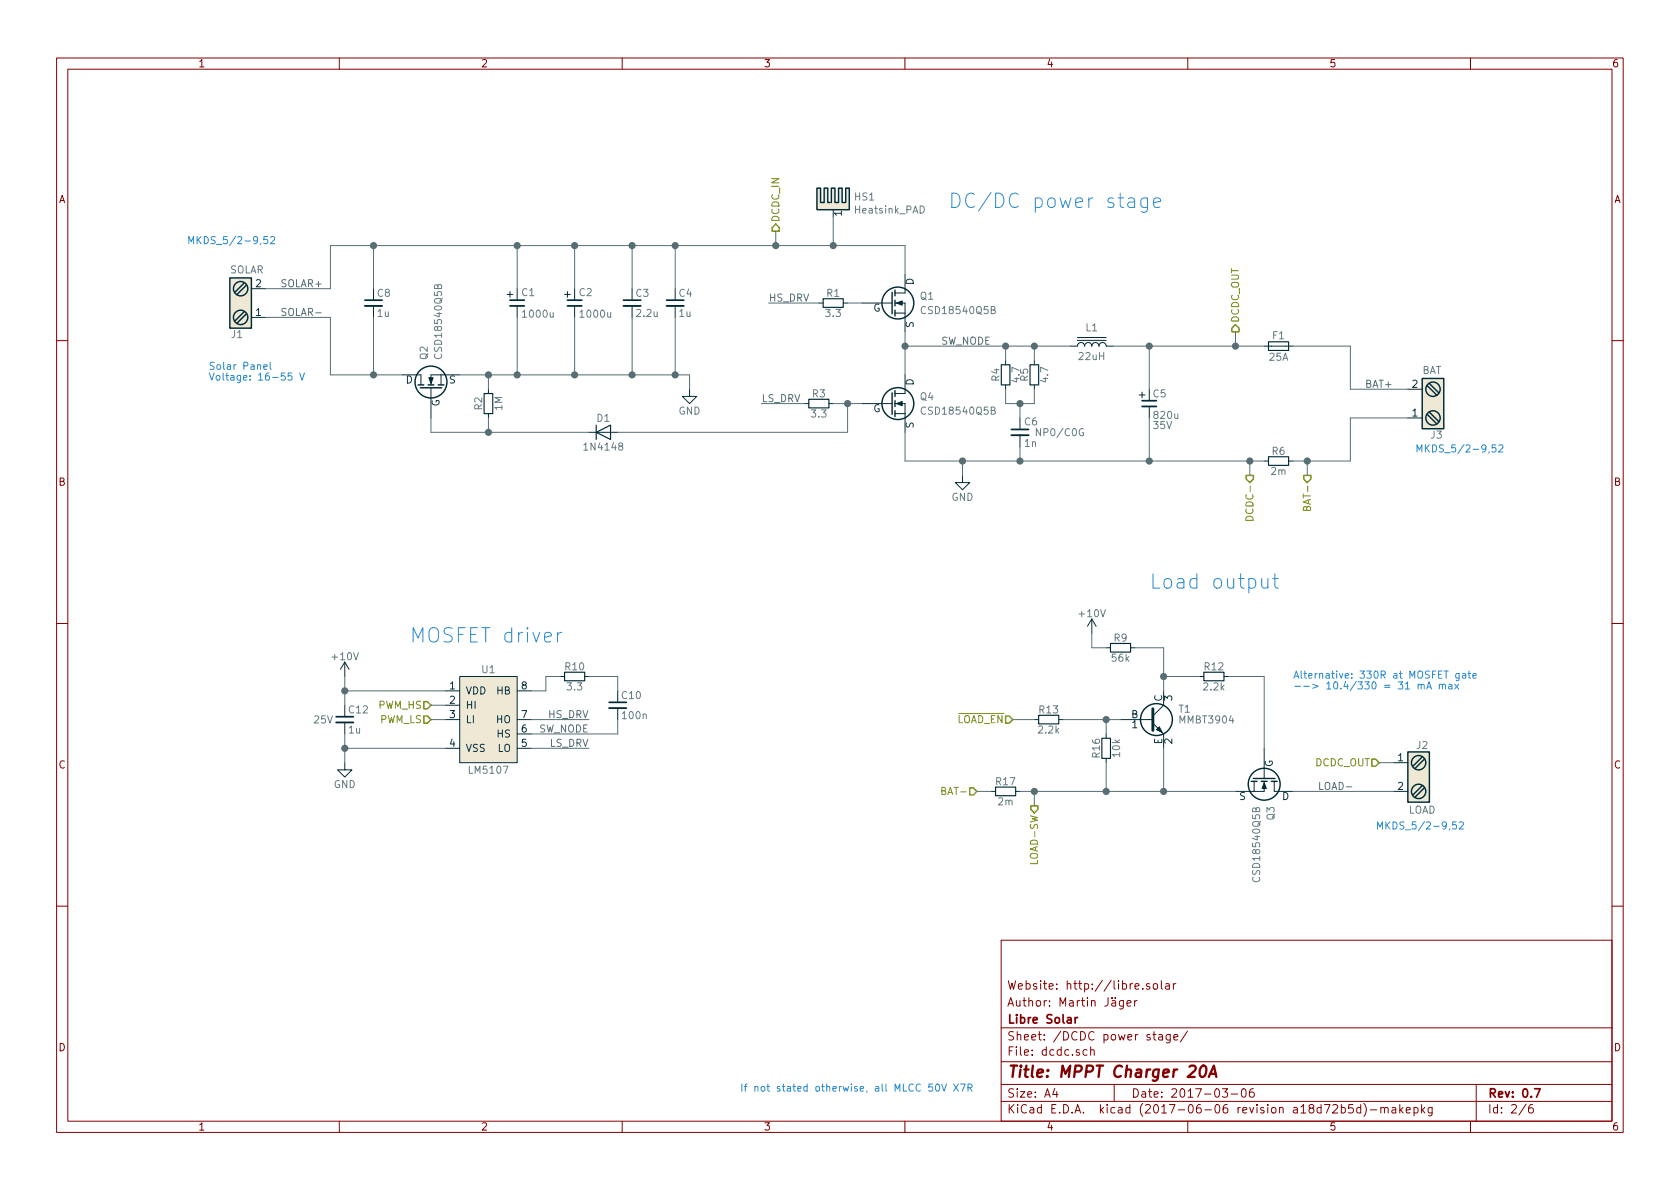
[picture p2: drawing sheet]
EESchema Schematic File Version 2
LIBS:MPPT_charger_20A-rescue
LIBS:LibreSolar
LIBS:IEC-60617
LIBS:power
LIBS:device
LIBS:regul
LIBS:switches
LIBS:conn
LIBS:logo
LIBS:mechanical
LIBS:MPPT_charger_20A-cache
EELAYER 26 0
EELAYER END
$Descr A4 11693 8268
encoding utf-8
Sheet 2 6
Title "MPPT Charger 20A"
Date "2017-03-06"
Rev "0.7"
Comp "Libre Solar"
Comment1 "Author: Martin Jäger"
Comment2 "Website: http://libre.solar"
Comment3 ""
Comment4 ""
$EndDescr
$Comp
L GND #PWR02
U 1 1
P 2400 5300
F 0 "#PWR02" H 2400 5050 50  0001 C CNN
F 1 "GND" H 2400 5150 50  0000 C CNN
F 2 "" H 2400 5300 50  0000 C CNN
F 3 "" H 2400 5300 50  0000 C CNN
	1    2400 5300
	1    0    0    -1  
$EndComp
$Comp
L GND #PWR03
U 1 1
P 6700 3300
F 0 "#PWR03" H 6700 3050 50  0001 C CNN
F 1 "GND" H 6700 3150 50  0000 C CNN
F 2 "" H 6700 3300 50  0000 C CNN
F 3 "" H 6700 3300 50  0000 C CNN
	1    6700 3300
	1    0    0    -1  
$EndComp
$Comp
L C C10
U 1 1
P 4300 4900
F 0 "C10" H 4320 4970 50  0000 L CNN
F 1 "100n" H 4320 4830 50  0000 L CNN
F 2 "LibreSolar:C_0603_1608" H 4300 4900 50  0001 C CNN
F 3 "" H 4300 4900 50  0000 C CNN
F 4 "Murata" H -900 1000 50  0001 C CNN "Manufacturer"
F 5 "GRM188R71H104KA93D" H -900 1000 50  0001 C CNN "PartNumber"
F 6 "" H -900 1000 50  0001 C CNN "SPR"
F 7 "" H -900 1000 50  0001 C CNN "SPN"
F 8 "" H -900 1000 50  0001 C CNN "SPURL"
	1    4300 4900
	1    0    0    -1  
$EndComp
$Comp
L GND #PWR04
U 1 1
P 4800 2700
F 0 "#PWR04" H 4800 2450 50  0001 C CNN
F 1 "GND" H 4800 2550 50  0000 C CNN
F 2 "" H 4800 2700 50  0000 C CNN
F 3 "" H 4800 2700 50  0000 C CNN
	1    4800 2700
	1    0    0    -1  
$EndComp
$Comp
L R R3
U 1 1
P 5700 2800
F 0 "R3" V 5630 2800 50  0000 C CNN
F 1 "3.3" V 5770 2800 50  0000 C CNN
F 2 "LibreSolar:R_0805_2012" H 5700 2800 50  0001 C CNN
F 3 "" H 5700 2800 50  0000 C CNN
F 4 "Yageo" H 150 300 50  0001 C CNN "Manufacturer"
F 5 "RC0805FR-073R3L" H 150 300 50  0001 C CNN "PartNumber"
	1    5700 2800
	0    1    1    0   
$EndComp
$Comp
L R R1
U 1 1
P 5800 2100
F 0 "R1" V 5730 2100 50  0000 C CNN
F 1 "3.3" V 5870 2100 50  0000 C CNN
F 2 "LibreSolar:R_0805_2012" H 5800 2100 50  0001 C CNN
F 3 "" H 5800 2100 50  0000 C CNN
F 4 "Yageo" H 200 300 50  0001 C CNN "Manufacturer"
F 5 "RC0805FR-073R3L" H 200 300 50  0001 C CNN "PartNumber"
	1    5800 2100
	0    1    1    0   
$EndComp
$Comp
L R R10
U 1 1
P 4000 4700
F 0 "R10" V 3930 4700 50  0000 C CNN
F 1 "3.3" V 4070 4700 50  0000 C CNN
F 2 "LibreSolar:R_0805_2012" H 4000 4700 50  0001 C CNN
F 3 "" H 4000 4700 50  0000 C CNN
F 4 "Yageo" H -925 1000 50  0001 C CNN "Manufacturer"
F 5 "RC0805FR-073R3L" H -925 1000 50  0001 C CNN "PartNumber"
F 6 "" H -925 1000 50  0001 C CNN "SPR"
F 7 "" H -925 1000 50  0001 C CNN "SPN"
F 8 "" H -925 1000 50  0001 C CNN "SPURL"
	1    4000 4700
	0    1    1    0   
$EndComp
$Comp
L R R9
U 1 1
P 7800 4500
F 0 "R9" V 7730 4500 50  0000 C CNN
F 1 "56k" V 7870 4500 50  0000 C CNN
F 2 "LibreSolar:R_0603_1608" H 7800 4500 50  0001 C CNN
F 3 "" H 7800 4500 50  0000 C CNN
F 4 "Yageo" H 5250 -450 50  0001 C CNN "Manufacturer"
F 5 "RC0603FR-0756KL" H 5250 -450 50  0001 C CNN "PartNumber"
	1    7800 4500
	0    1    1    0   
$EndComp
$Comp
L R R12
U 1 1
P 8450 4700
F 0 "R12" V 8380 4700 50  0000 C CNN
F 1 "2.2k" V 8520 4700 50  0000 C CNN
F 2 "LibreSolar:R_0603_1608" H 8450 4700 50  0001 C CNN
F 3 "" H 8450 4700 50  0000 C CNN
F 4 "Yageo" H 5300 -400 50  0001 C CNN "Manufacturer"
F 5 "RC0603FR-072K2L" H 5300 -400 50  0001 C CNN "PartNumber"
F 6 "" H 5300 -400 50  0001 C CNN "SPR"
F 7 "" H 5300 -400 50  0001 C CNN "SPN"
F 8 "" H 5300 -400 50  0001 C CNN "SPURL"
	1    8450 4700
	0    1    1    0   
$EndComp
$Comp
L R R13
U 1 1
P 7300 5000
F 0 "R13" V 7230 5000 50  0000 C CNN
F 1 "2.2k" V 7370 5000 50  0000 C CNN
F 2 "LibreSolar:R_0603_1608" H 7300 5000 50  0001 C CNN
F 3 "" H 7300 5000 50  0000 C CNN
F 4 "Yageo" H 5275 -400 50  0001 C CNN "Manufacturer"
F 5 "RC0603FR-072K2L" H 5275 -400 50  0001 C CNN "PartNumber"
F 6 "" H 5275 -400 50  0001 C CNN "SPR"
F 7 "" H 5275 -400 50  0001 C CNN "SPN"
F 8 "" H 5275 -400 50  0001 C CNN "SPURL"
	1    7300 5000
	0    1    1    0   
$EndComp
$Comp
L R R17
U 1 1
P 7000 5500
F 0 "R17" V 6930 5500 50  0000 C CNN
F 1 "2m" V 7070 5500 50  0000 C CNN
F 2 "LibreSolar:R_Bourns_CRE2512" H 7000 5500 50  0001 C CNN
F 3 "" H 7000 5500 50  0000 C CNN
F 4 "Bourns" H 5250 -400 50  0001 C CNN "Manufacturer"
F 5 "CRE2512-FZ-R002E-3" H 5250 -400 50  0001 C CNN "PartNumber"
F 6 "Mouser" H 5250 -400 50  0001 C CNN "SPR"
F 7 "" H 5250 -400 50  0001 C CNN "SPN"
F 8 "" H 5250 -400 50  0001 C CNN "SPURL"
	1    7000 5500
	0    -1   1    0   
$EndComp
$Comp
L R R16
U 1 1
P 7700 5200
F 0 "R16" V 7630 5200 50  0000 C CNN
F 1 "10k" V 7770 5200 50  0000 C CNN
F 2 "LibreSolar:R_0603_1608" H 7700 5200 50  0001 C CNN
F 3 "" H 7700 5200 50  0000 C CNN
F 4 "Yageo" H 5250 -450 50  0001 C CNN "Manufacturer"
F 5 "RC0603FR-07150KL" H 5250 -450 50  0001 C CNN "PartNumber"
F 6 "" H 5250 -450 50  0001 C CNN "SPR"
F 7 "" H 5250 -450 50  0001 C CNN "SPN"
F 8 "" H 5250 -450 50  0001 C CNN "SPURL"
	1    7700 5200
	1    0    0    1   
$EndComp
$Comp
L R R6
U 1 1
P 8900 3200
F 0 "R6" V 8830 3200 50  0000 C CNN
F 1 "2m" V 8970 3200 50  0000 C CNN
F 2 "LibreSolar:R_Bourns_CRE2512" H 8900 3200 50  0001 C CNN
F 3 "" H 8900 3200 50  0000 C CNN
F 4 "Bourns" H 400 150 50  0001 C CNN "Manufacturer"
F 5 "CRE2512-FZ-R002E-3" H 400 150 50  0001 C CNN "PartNumber"
F 6 "Mouser" H 400 150 50  0001 C CNN "SPR"
F 7 "" H 400 150 50  0001 C CNN "SPN"
F 8 "" H 400 150 50  0001 C CNN "SPURL"
	1    8900 3200
	0    -1   1    0   
$EndComp
$Comp
L C C8
U 1 1
P 2600 2100
F 0 "C8" H 2620 2170 50  0000 L CNN
F 1 "1u" H 2620 2030 50  0000 L CNN
F 2 "LibreSolar:C_0805_2012" H 2600 2100 50  0001 C CNN
F 3 "" H 2600 2100 50  0000 C CNN
F 4 "Murata" H 500 350 50  0001 C CNN "Manufacturer"
F 5 "GRJ21BC72A105KE11L" H 500 350 50  0001 C CNN "PartNumber"
F 6 "100V, X7S" H 500 350 50  0001 C CNN "Comment"
	1    2600 2100
	1    0    0    -1  
$EndComp
$Comp
L C C4
U 1 1
P 4700 2100
F 0 "C4" H 4720 2170 50  0000 L CNN
F 1 "1u" H 4720 2030 50  0000 L CNN
F 2 "LibreSolar:C_0805_2012" H 4700 2100 50  0001 C CNN
F 3 "" H 4700 2100 50  0000 C CNN
F 4 "Murata" H 100 300 50  0001 C CNN "Manufacturer"
F 5 "GRJ21BC72A105KE11L" H 100 300 50  0001 C CNN "PartNumber"
F 6 "100V, X7S" H 100 300 50  0001 C CNN "Comment"
	1    4700 2100
	1    0    0    -1  
$EndComp
$Comp
L C C6
U 1 1
P 7100 3000
F 0 "C6" H 7125 3075 50  0000 L CNN
F 1 "1n" H 7125 2925 50  0000 L CNN
F 2 "LibreSolar:C_0603_1608" H 7100 2800 50  0001 C CNN
F 3 "" H 7125 3075 50  0000 C CNN
F 4 "NP0/C0G" H 7200 3000 50  0000 L CNN "Remarks"
F 5 "Murata" H 200 200 50  0001 C CNN "Manufacturer"
F 6 "GRM1885C2A102JA01D" H 200 200 50  0001 C CNN "PartNumber"
	1    7100 3000
	1    0    0    -1  
$EndComp
$Comp
L R R4
U 1 1
P 7000 2600
F 0 "R4" V 6930 2600 50  0000 C CNN
F 1 "4.7" V 7070 2600 50  0000 C CNN
F 2 "LibreSolar:R_1206_3216" H 7000 2600 50  0001 C CNN
F 3 "" H 7000 2600 50  0000 C CNN
F 4 "Yageo" H 200 300 50  0001 C CNN "Manufacturer"
F 5 "RC1206FR-074R7L" H 200 300 50  0001 C CNN "PartNumber"
F 6 "" H 200 300 50  0001 C CNN "SPR"
F 7 "" H 200 300 50  0001 C CNN "SPN"
F 8 "" H 200 300 50  0001 C CNN "SPURL"
	1    7000 2600
	1    0    0    1   
$EndComp
$Comp
L R R5
U 1 1
P 7200 2600
F 0 "R5" V 7130 2600 50  0000 C CNN
F 1 "4.7" V 7270 2600 50  0000 C CNN
F 2 "LibreSolar:R_1206_3216" H 7200 2600 50  0001 C CNN
F 3 "" H 7200 2600 50  0000 C CNN
F 4 "Yageo" H 200 300 50  0001 C CNN "Manufacturer"
F 5 "RC1206FR-074R7L" H 200 300 50  0001 C CNN "PartNumber"
F 6 "" H 200 300 50  0001 C CNN "SPR"
F 7 "" H 200 300 50  0001 C CNN "SPN"
F 8 "" H 200 300 50  0001 C CNN "SPURL"
	1    7200 2600
	1    0    0    1   
$EndComp
$Comp
L L_Core_Iron L1
U 1 1
P 7600 2400
F 0 "L1" V 7725 2400 50  0000 C CNN
F 1 "22uH" V 7525 2400 50  0000 C CNN
F 2 "LibreSolar:L-FERYSTER-DTMSS-27" V 7800 2400 50  0001 C CNN
F 3 "" H 7600 2400 50  0001 C CNN
F 4 "Feryster" H 200 350 50  0001 C CNN "Manufacturer"
F 5 "DTMSS-27/0,033/20-H" H 200 350 50  0001 C CNN "PartNumber"
F 6 "Feryster" H 200 350 50  0001 C CNN "SPR"
F 7 "" H 200 350 50  0001 C CNN "SPN"
F 8 "" H 200 350 50  0001 C CNN "SPURL"
	1    7600 2400
	0    -1   -1   0   
$EndComp
$Comp
L MMBT3904 T1
U 1 1
P 8000 5000
F 0 "T1" H 8200 5075 50  0000 L CNN
F 1 "MMBT3904" H 8200 5000 50  0000 L CNN
F 2 "LibreSolar:SOT-23" H 8200 4925 50  0001 L CIN
F 3 "" H 8000 5000 50  0001 L CNN
F 4 "Diodes Inc." H 5250 -400 50  0001 C CNN "Manufacturer"
F 5 "MMBT3904-7-F" H 5250 -400 50  0001 C CNN "PartNumber"
	1    8000 5000
	1    0    0    -1  
$EndComp
$Comp
L C C12
U 1 1
P 2400 5000
F 0 "C12" H 2420 5070 50  0000 L CNN
F 1 "1u" H 2420 4930 50  0000 L CNN
F 2 "LibreSolar:C_0603_1608" H 2400 5000 50  0001 C CNN
F 3 "" H 2400 5000 50  0000 C CNN
F 4 "Murata" H -800 950 50  0001 C CNN "Manufacturer"
F 5 "GRM188R61E105KA12D" H -800 950 50  0001 C CNN "PartNumber"
F 6 "25V" H 2250 5000 50  0000 C CNN "Remarks"
	1    2400 5000
	1    0    0    -1  
$EndComp
$Comp
L Screw_Terminal_1x02 J3
U 1 1
P 10000 2800
F 0 "J3" H 10000 3050 50  0000 C TNN
F 1 "BAT" H 10100 2600 50  0000 R TNN
F 2 "LibreSolar:Phoenix_Contact_MKDS_5-2-952" H 10000 2575 50  0001 C CNN
F 3 "" H 9975 2800 50  0001 C CNN
F 4 "Phoenix Contact" H 0   0   60  0001 C CNN "Manufacturer"
F 5 "1868076" H 0   0   60  0001 C CNN "PartNumber"
	1    10000 2800
	-1   0    0    1   
$EndComp
$Comp
L Screw_Terminal_1x02 J1
U 1 1
P 1650 2100
F 0 "J1" H 1650 2350 50  0000 C TNN
F 1 "SOLAR" H 1600 1900 50  0000 L TNN
F 2 "LibreSolar:Phoenix_Contact_MKDS_5-2-952" H 1650 1875 50  0001 C CNN
F 3 "" H 1625 2100 50  0001 C CNN
F 4 "Phoenix Contact" H 1650 2100 60  0001 C CNN "Manufacturer"
F 5 "1868076" H 1650 2100 60  0001 C CNN "PartNumber"
	1    1650 2100
	1    0    0    1   
$EndComp
$Comp
L Screw_Terminal_1x02 J2
U 1 1
P 9900 5400
F 0 "J2" H 9900 5650 50  0000 C TNN
F 1 "LOAD" H 9900 5200 50  0000 C TNN
F 2 "LibreSolar:Phoenix_Contact_MKDS_5-2-952" H 9900 5175 50  0001 C CNN
F 3 "" H 9875 5400 50  0001 C CNN
F 4 "Phoenix Contact" H 0   0   60  0001 C CNN "Manufacturer"
F 5 "1868076" H 0   0   60  0001 C CNN "PartNumber"
	1    9900 5400
	-1   0    0    -1  
$EndComp
$Comp
L CP C2
U 1 1
P 4000 2100
F 0 "C2" H 4025 2175 50  0000 L CNN
F 1 "1000u" H 4025 2025 50  0000 L CNN
F 2 "Capacitors_THT:CP_Radial_D16.0mm_P7.50mm" H 4025 1875 50  0001 L CNN
F 3 "" H 4025 2175 50  0000 C CNN
F 4 "United Chemi-Con" H 600 300 50  0001 C CNN "Manufacturer"
F 5 "EKYB630ELL102ML25S" H 600 300 50  0001 C CNN "PartNumber"
F 6 "63V, 2.74A, 16x25" H 4025 1925 50  0001 L CNN "Comment"
	1    4000 2100
	1    0    0    -1  
$EndComp
$Comp
L CP C5
U 1 1
P 8000 2800
F 0 "C5" H 8020 2870 50  0000 L CNN
F 1 "820u" H 8020 2720 50  0000 L CNN
F 2 "Capacitors_THT:CP_Radial_D10.0mm_P5.00mm" H 8000 2800 50  0001 C CNN
F 3 "" H 8000 2800 50  0000 C CNN
F 4 "Panasonic" H 4200 1000 50  0001 C CNN "Manufacturer"
F 5 "EEU-FR1V821L" H 4200 1000 50  0001 C CNN "PartNumber"
F 6 "35V, 2.47A" H 8000 2800 60  0001 C CNN "Comment"
F 7 "35V" H 8020 2650 50  0000 L CNN "Voltage"
	1    8000 2800
	1    0    0    -1  
$EndComp
$Comp
L C C3
U 1 1
P 4400 2100
F 0 "C3" H 4420 2170 50  0000 L CNN
F 1 "2.2u" H 4420 2030 50  0000 L CNN
F 2 "LibreSolar:C_1210_3225" H 4400 2100 50  0001 C CNN
F 3 "" H 4400 2100 50  0000 C CNN
F 4 "Murata" H 200 300 50  0001 C CNN "Manufacturer"
F 5 "GRM31CR72A225KA73L" H 200 300 50  0001 C CNN "PartNumber"
F 6 "100V, X7R" H 4400 2100 60  0001 C CNN "Comment"
F 7 "TY HMK325B7225KN-T" H 0   0   60  0001 C CNN "Alternative"
	1    4400 2100
	1    0    0    -1  
$EndComp
$Comp
L D D1
U 1 1
P 4200 3000
F 0 "D1" H 4200 3100 50  0000 C CNN
F 1 "1N4148" H 4200 2900 50  0000 C CNN
F 2 "LibreSolar:D_SOD-123" V 4200 3000 50  0001 C CNN
F 3 "" V 4200 3000 50  0000 C CNN
F 4 "Diodes Inc." H 150 200 50  0001 C CNN "Manufacturer"
F 5 "1N4148W-7-F" H 150 200 50  0001 C CNN "PartNumber"
F 6 "" H 150 200 50  0001 C CNN "SPR"
	1    4200 3000
	1    0    0    -1  
$EndComp
$Comp
L Fuse F1
U 1 1
P 8900 2400
AR Path="/58AA3600" Ref="F1"  Part="1" 
AR Path="/58A68DC9/58AA3600" Ref="F1"  Part="1" 
F 0 "F1" H 8900 2475 50  0000 C CNN
F 1 "25A" H 8900 2325 50  0000 C CNN
F 2 "LibreSolar:KEYSTONE-FUSE-3557-2" H 8900 2400 50  0001 C CNN
F 3 "" H 8900 2400 50  0000 C CNN
F 4 "Keystone" H -100 350 50  0001 C CNN "Manufacturer"
F 5 "3557-2" H -100 350 50  0001 C CNN "PartNumber"
	1    8900 2400
	1    0    0    -1  
$EndComp
$Comp
L +10V #PWR05
U 1 1
P 7600 4400
F 0 "#PWR05" H 7600 4250 50  0001 C CNN
F 1 "+10V" H 7600 4540 50  0000 C CNN
F 2 "" H 7600 4400 50  0000 C CNN
F 3 "" H 7600 4400 50  0000 C CNN
	1    7600 4400
	1    0    0    -1  
$EndComp
$Comp
L +10V #PWR06
U 1 1
P 2400 4700
F 0 "#PWR06" H 2400 4550 50  0001 C CNN
F 1 "+10V" H 2400 4840 50  0000 C CNN
F 2 "" H 2400 4700 50  0000 C CNN
F 3 "" H 2400 4700 50  0000 C CNN
	1    2400 4700
	1    0    0    -1  
$EndComp
$Comp
L R R2
U 1 1
P 3400 2800
F 0 "R2" V 3330 2800 50  0000 C CNN
F 1 "1M" V 3470 2800 50  0000 C CNN
F 2 "LibreSolar:R_0603_1608" H 3400 2800 50  0001 C CNN
F 3 "" H 3400 2800 50  0000 C CNN
F 4 "Yageo" H 200 250 50  0001 C CNN "Manufacturer"
F 5 "RC0603FR-071ML" H 200 250 50  0001 C CNN "PartNumber"
F 6 "" H 200 250 50  0001 C CNN "SPR"
F 7 "" H 200 250 50  0001 C CNN "SPN"
F 8 "" H 200 250 50  0001 C CNN "SPURL"
	1    3400 2800
	1    0    0    -1  
$EndComp
$Comp
L LM5107 U1
U 1 1
P 3400 5000
F 0 "U1" H 3400 5350 50  0000 C CNN
F 1 "LM5107" H 3400 4650 50  0000 C CNN
F 2 "Housings_SOIC:SOIC-8_3.9x4.9mm_Pitch1.27mm" H 3450 5000 60  0001 C CNN
F 3 "" H 3450 5000 60  0001 C CNN
F 4 "Texas Instruments" H -800 950 50  0001 C CNN "Manufacturer"
F 5 "LM5107MA" H -800 950 50  0001 C CNN "PartNumber"
	1    3400 5000
	1    0    0    -1  
$EndComp
$Comp
L Q_NMOS Q1
U 1 1
P 6200 2100
F 0 "Q1" H 6400 2150 50  0000 L CNN
F 1 "CSD18540Q5B" H 6400 2050 50  0000 L CNN
F 2 "LibreSolar:5X6_MOSFET" H 6400 2200 50  0001 C CNN
F 3 "" H 6200 2100 50  0001 C CNN
F 4 "Texas Instruments" H 200 300 50  0001 C CNN "Manufacturer"
F 5 "CSD18540Q5BT" H 200 300 50  0001 C CNN "PartNumber"
F 6 "" H 200 300 50  0001 C CNN "SPR"
F 7 "" H 200 300 50  0001 C CNN "SPN"
F 8 "" H 200 300 50  0001 C CNN "SPURL"
	1    6200 2100
	1    0    0    -1  
$EndComp
$Comp
L Q_NMOS Q4
U 1 1
P 6200 2800
F 0 "Q4" H 6400 2850 50  0000 L CNN
F 1 "CSD18540Q5B" H 6400 2750 50  0000 L CNN
F 2 "LibreSolar:5X6_MOSFET" H 6400 2900 50  0001 C CNN
F 3 "" H 6200 2800 50  0001 C CNN
F 4 "Texas Instruments" H 200 300 50  0001 C CNN "Manufacturer"
F 5 "CSD18540Q5BT" H 200 300 50  0001 C CNN "PartNumber"
F 6 "" H 200 300 50  0001 C CNN "SPR"
F 7 "" H 200 300 50  0001 C CNN "SPN"
F 8 "" H 200 300 50  0001 C CNN "SPURL"
	1    6200 2800
	1    0    0    -1  
$EndComp
$Comp
L Q_NMOS Q2
U 1 1
P 3000 2700
F 0 "Q2" H 3200 2750 50  0000 L CNN
F 1 "CSD18540Q5B" H 3200 2650 50  0000 L CNN
F 2 "LibreSolar:5X6_MOSFET" H 3200 2800 50  0001 C CNN
F 3 "" H 3000 2700 50  0001 C CNN
F 4 "Texas Instruments" H 400 250 50  0001 C CNN "Manufacturer"
F 5 "CSD18540Q5BT" H 400 250 50  0001 C CNN "PartNumber"
F 6 "" H 400 250 50  0001 C CNN "SPR"
F 7 "" H 400 250 50  0001 C CNN "SPN"
F 8 "" H 400 250 50  0001 C CNN "SPURL"
	1    3000 2700
	0    -1   -1   0   
$EndComp
$Comp
L Q_NMOS Q3
U 1 1
P 8800 5400
F 0 "Q3" H 9000 5450 50  0000 L CNN
F 1 "CSD18540Q5B" H 9000 5350 50  0000 L CNN
F 2 "LibreSolar:5X6_MOSFET" H 9000 5500 50  0001 C CNN
F 3 "" H 8800 5400 50  0001 C CNN
F 4 "Texas Instruments" H 5250 -400 50  0001 C CNN "Manufacturer"
F 5 "CSD18540Q5BT" H 5250 -400 50  0001 C CNN "PartNumber"
F 6 "" H 5250 -400 50  0001 C CNN "SPR"
F 7 "" H 5250 -400 50  0001 C CNN "SPN"
F 8 "" H 5250 -400 50  0001 C CNN "SPURL"
	1    8800 5400
	0    1    1    0   
$EndComp
Text Notes 1450 2650 0    50   ~ 0
Solar Panel\nVoltage: 16-55 V
Text Notes 6600 1450 0    100  ~ 0
DC/DC power stage
Text Notes 8000 4100 0    100  ~ 0
Load output
Text Notes 2850 4475 0    100  ~ 0
MOSFET driver
Text Notes 9000 4800 0    50   ~ 0
Alternative: 330R at MOSFET gate\n--> 10.4/330 = 31 mA max
Text Notes 5150 7600 0    50   ~ 0
If not stated otherwise, all MLCC 50V X7R
Text Label 9425 5500 2    50   ~ 0
LOAD-
Text Notes 9575 5775 0    50   ~ 0
MKDS_5/2-9,52
Text Notes 1300 1700 0    50   ~ 0
MKDS_5/2-9,52
Text Notes 9850 3150 0    50   ~ 0
MKDS_5/2-9,52
Text HLabel 3000 4900 0    50   Input ~ 0
PWM_HS
Text HLabel 3000 5000 0    50   Input ~ 0
PWM_LS
Text Label 4100 5200 2    50   ~ 0
LS_DRV
Text Label 5350 2100 0    50   ~ 0
HS_DRV
Text Label 4100 5000 2    50   ~ 0
HS_DRV
Text Label 5300 2800 0    50   ~ 0
LS_DRV
Text Label 4100 5100 2    50   ~ 0
SW_NODE
Text HLabel 7050 5000 0    50   Input ~ 0
~LOAD_EN
Text Label 6550 2400 0    50   ~ 0
SW_NODE
Text Label 1950 2200 0    50   ~ 0
SOLAR-
Text Label 1950 2000 0    50   ~ 0
SOLAR+
Text HLabel 8600 2300 1    50   Output ~ 0
DCDC_OUT
Text HLabel 5400 1600 1    50   Output ~ 0
DCDC_IN
Text HLabel 9600 5300 0    50   Input ~ 0
DCDC_OUT
Text HLabel 9100 3300 3    50   Output ~ 0
BAT-
Text HLabel 7200 5600 3    50   Output ~ 0
LOAD-SW
Text HLabel 6800 5500 0    50   Input ~ 0
BAT-
Text HLabel 8700 3300 3    50   Output ~ 0
DCDC-
Text Label 9500 2700 0    50   ~ 0
BAT+
$Comp
L CP C1
U 1 1
P 3600 2100
F 0 "C1" H 3625 2175 50  0000 L CNN
F 1 "1000u" H 3625 2025 50  0000 L CNN
F 2 "Capacitors_THT:CP_Radial_D16.0mm_P7.50mm" H 3625 1875 50  0001 L CNN
F 3 "" H 3625 2175 50  0000 C CNN
F 4 "United Chemi-Con" H 200 300 50  0001 C CNN "Manufacturer"
F 5 "EKYB630ELL102ML25S" H 200 300 50  0001 C CNN "PartNumber"
F 6 "63V, 2.74A, 16x25" H 3625 1925 50  0001 L CNN "Comment"
	1    3600 2100
	1    0    0    -1  
$EndComp
Wire Wire Line
	2400 4700 2400 4900
Wire Wire Line
	3100 4800 2400 4800
Wire Wire Line
	7600 4500 7700 4500
Wire Wire Line
	9000 2400 9400 2400
Wire Wire Line
	9000 3200 9400 3200
Wire Wire Line
	6800 5500 6900 5500
Wire Wire Line
	8100 5500 8100 5200
Wire Wire Line
	7700 5500 7700 5300
Wire Wire Line
	2600 2000 2600 1700
Wire Wire Line
	7750 2400 8800 2400
Wire Wire Line
	8600 2400 8600 2300
Wire Wire Line
	3100 5200 2400 5200
Wire Wire Line
	2400 5100 2400 5300
Wire Wire Line
	6700 3300 6700 3200
Wire Wire Line
	4700 2600 4700 2200
Wire Wire Line
	4000 2600 4000 2200
Wire Wire Line
	4400 2600 4400 2200
Wire Wire Line
	4800 2600 4800 2700
Wire Wire Line
	3900 4700 3800 4700
Wire Wire Line
	3800 4700 3800 4800
Wire Wire Line
	3800 4800 3700 4800
Wire Wire Line
	3700 5000 4100 5000
Wire Wire Line
	5700 2100 5350 2100
Wire Wire Line
	3700 5200 4100 5200
Wire Wire Line
	5300 2800 5600 2800
Wire Wire Line
	4100 4700 4300 4700
Wire Wire Line
	4300 4700 4300 4800
Wire Wire Line
	8100 4500 8100 4800
Wire Wire Line
	8100 4700 8350 4700
Wire Wire Line
	7900 4500 8100 4500
Wire Wire Line
	7400 5000 7800 5000
Wire Wire Line
	7700 5000 7700 5100
Wire Wire Line
	2600 2600 2600 2200
Wire Wire Line
	4300 5100 4300 5000
Wire Wire Line
	3100 4900 3000 4900
Wire Wire Line
	3100 5000 3000 5000
Wire Wire Line
	7050 5000 7200 5000
Wire Wire Line
	2300 1700 2300 2000
Wire Wire Line
	2300 2000 1850 2000
Wire Wire Line
	1850 2200 2300 2200
Wire Wire Line
	2300 2200 2300 2600
Wire Wire Line
	3700 5100 4300 5100
Wire Wire Line
	7600 4400 7600 4500
Wire Wire Line
	2300 1700 6300 1700
Wire Wire Line
	5900 2100 6000 2100
Wire Wire Line
	4700 1700 4700 2000
Wire Wire Line
	4400 2000 4400 1700
Wire Wire Line
	4000 2000 4000 1700
Wire Wire Line
	3400 2700 3400 2600
Wire Wire Line
	3400 2900 3400 3000
Wire Wire Line
	6300 2400 7450 2400
Wire Wire Line
	9700 5300 9600 5300
Wire Wire Line
	9400 2400 9400 2700
Wire Wire Line
	9400 2900 9800 2900
Wire Wire Line
	9400 2700 9800 2700
Wire Wire Line
	8550 4700 8800 4700
Wire Wire Line
	6300 1700 6300 1900
Wire Wire Line
	5800 2800 6000 2800
Wire Wire Line
	5900 3000 5900 2800
Wire Wire Line
	4300 3000 5900 3000
Wire Wire Line
	6300 2300 6300 2600
Wire Wire Line
	6300 3200 6300 3000
Wire Wire Line
	2300 2600 2800 2600
Wire Wire Line
	3200 2600 4800 2600
Wire Wire Line
	3000 2900 3000 3000
Wire Wire Line
	3000 3000 4100 3000
Wire Wire Line
	9700 5500 9000 5500
Wire Wire Line
	7100 5500 8600 5500
Wire Wire Line
	8800 4700 8800 5200
Wire Wire Line
	5400 1700 5400 1600
Connection ~ 2400 4800
Connection ~ 8100 5500
Connection ~ 7700 5500
Connection ~ 2600 1700
Connection ~ 8600 2400
Connection ~ 2400 5200
Connection ~ 6700 3200
Connection ~ 4000 2600
Connection ~ 4700 2600
Connection ~ 4400 2600
Connection ~ 3400 2600
Connection ~ 3400 3000
Connection ~ 8100 4700
Connection ~ 7700 5000
Connection ~ 2600 2600
Connection ~ 4700 1700
Connection ~ 4400 1700
Connection ~ 4000 1700
Connection ~ 5900 2800
Connection ~ 6300 2400
Connection ~ 5400 1700
Wire Wire Line
	9400 3200 9400 2900
Wire Wire Line
	7200 5600 7200 5500
Connection ~ 7200 5500
Wire Wire Line
	8700 3200 8700 3300
Connection ~ 8700 3200
Wire Wire Line
	9100 3300 9100 3200
Connection ~ 9100 3200
Wire Wire Line
	3600 2000 3600 1700
Connection ~ 3600 1700
Wire Wire Line
	3600 2200 3600 2600
Connection ~ 3600 2600
Wire Wire Line
	8000 2700 8000 2400
Connection ~ 8000 2400
Wire Wire Line
	8000 2900 8000 3200
Connection ~ 8000 3200
$Comp
L Heatsink_PAD HS1
U 1 1
P 5800 1400
F 0 "HS1" H 5941 1441 50  0000 L CNN
F 1 "Heatsink_PAD" H 5941 1350 50  0000 L CNN
F 2 "LibreSolar:Fischer_Elektronik_FK_250_10_LF_PAK" H 5812 1350 50  0001 C CNN
F 3 "" H 5812 1350 50  0001 C CNN
F 4 "Fischer Elektronik" H 0   0   60  0001 C CNN "Manufacturer"
F 5 "FK 250 10 LF PAK" H 0   0   60  0001 C CNN "PartNumber"
	1    5800 1400
	1    0    0    -1  
$EndComp
Wire Wire Line
	5800 1700 5800 1500
Connection ~ 5800 1700
Wire Wire Line
	6300 3200 8800 3200
Wire Wire Line
	7000 2400 7000 2500
Connection ~ 7000 2400
Wire Wire Line
	7200 2400 7200 2500
Connection ~ 7200 2400
Wire Wire Line
	7200 2800 7200 2700
Wire Wire Line
	7000 2800 7200 2800
Wire Wire Line
	7100 2800 7100 2900
Wire Wire Line
	7000 2800 7000 2700
Connection ~ 7100 2800
Wire Wire Line
	7100 3100 7100 3200
Connection ~ 7100 3200
$EndSCHEMATC
